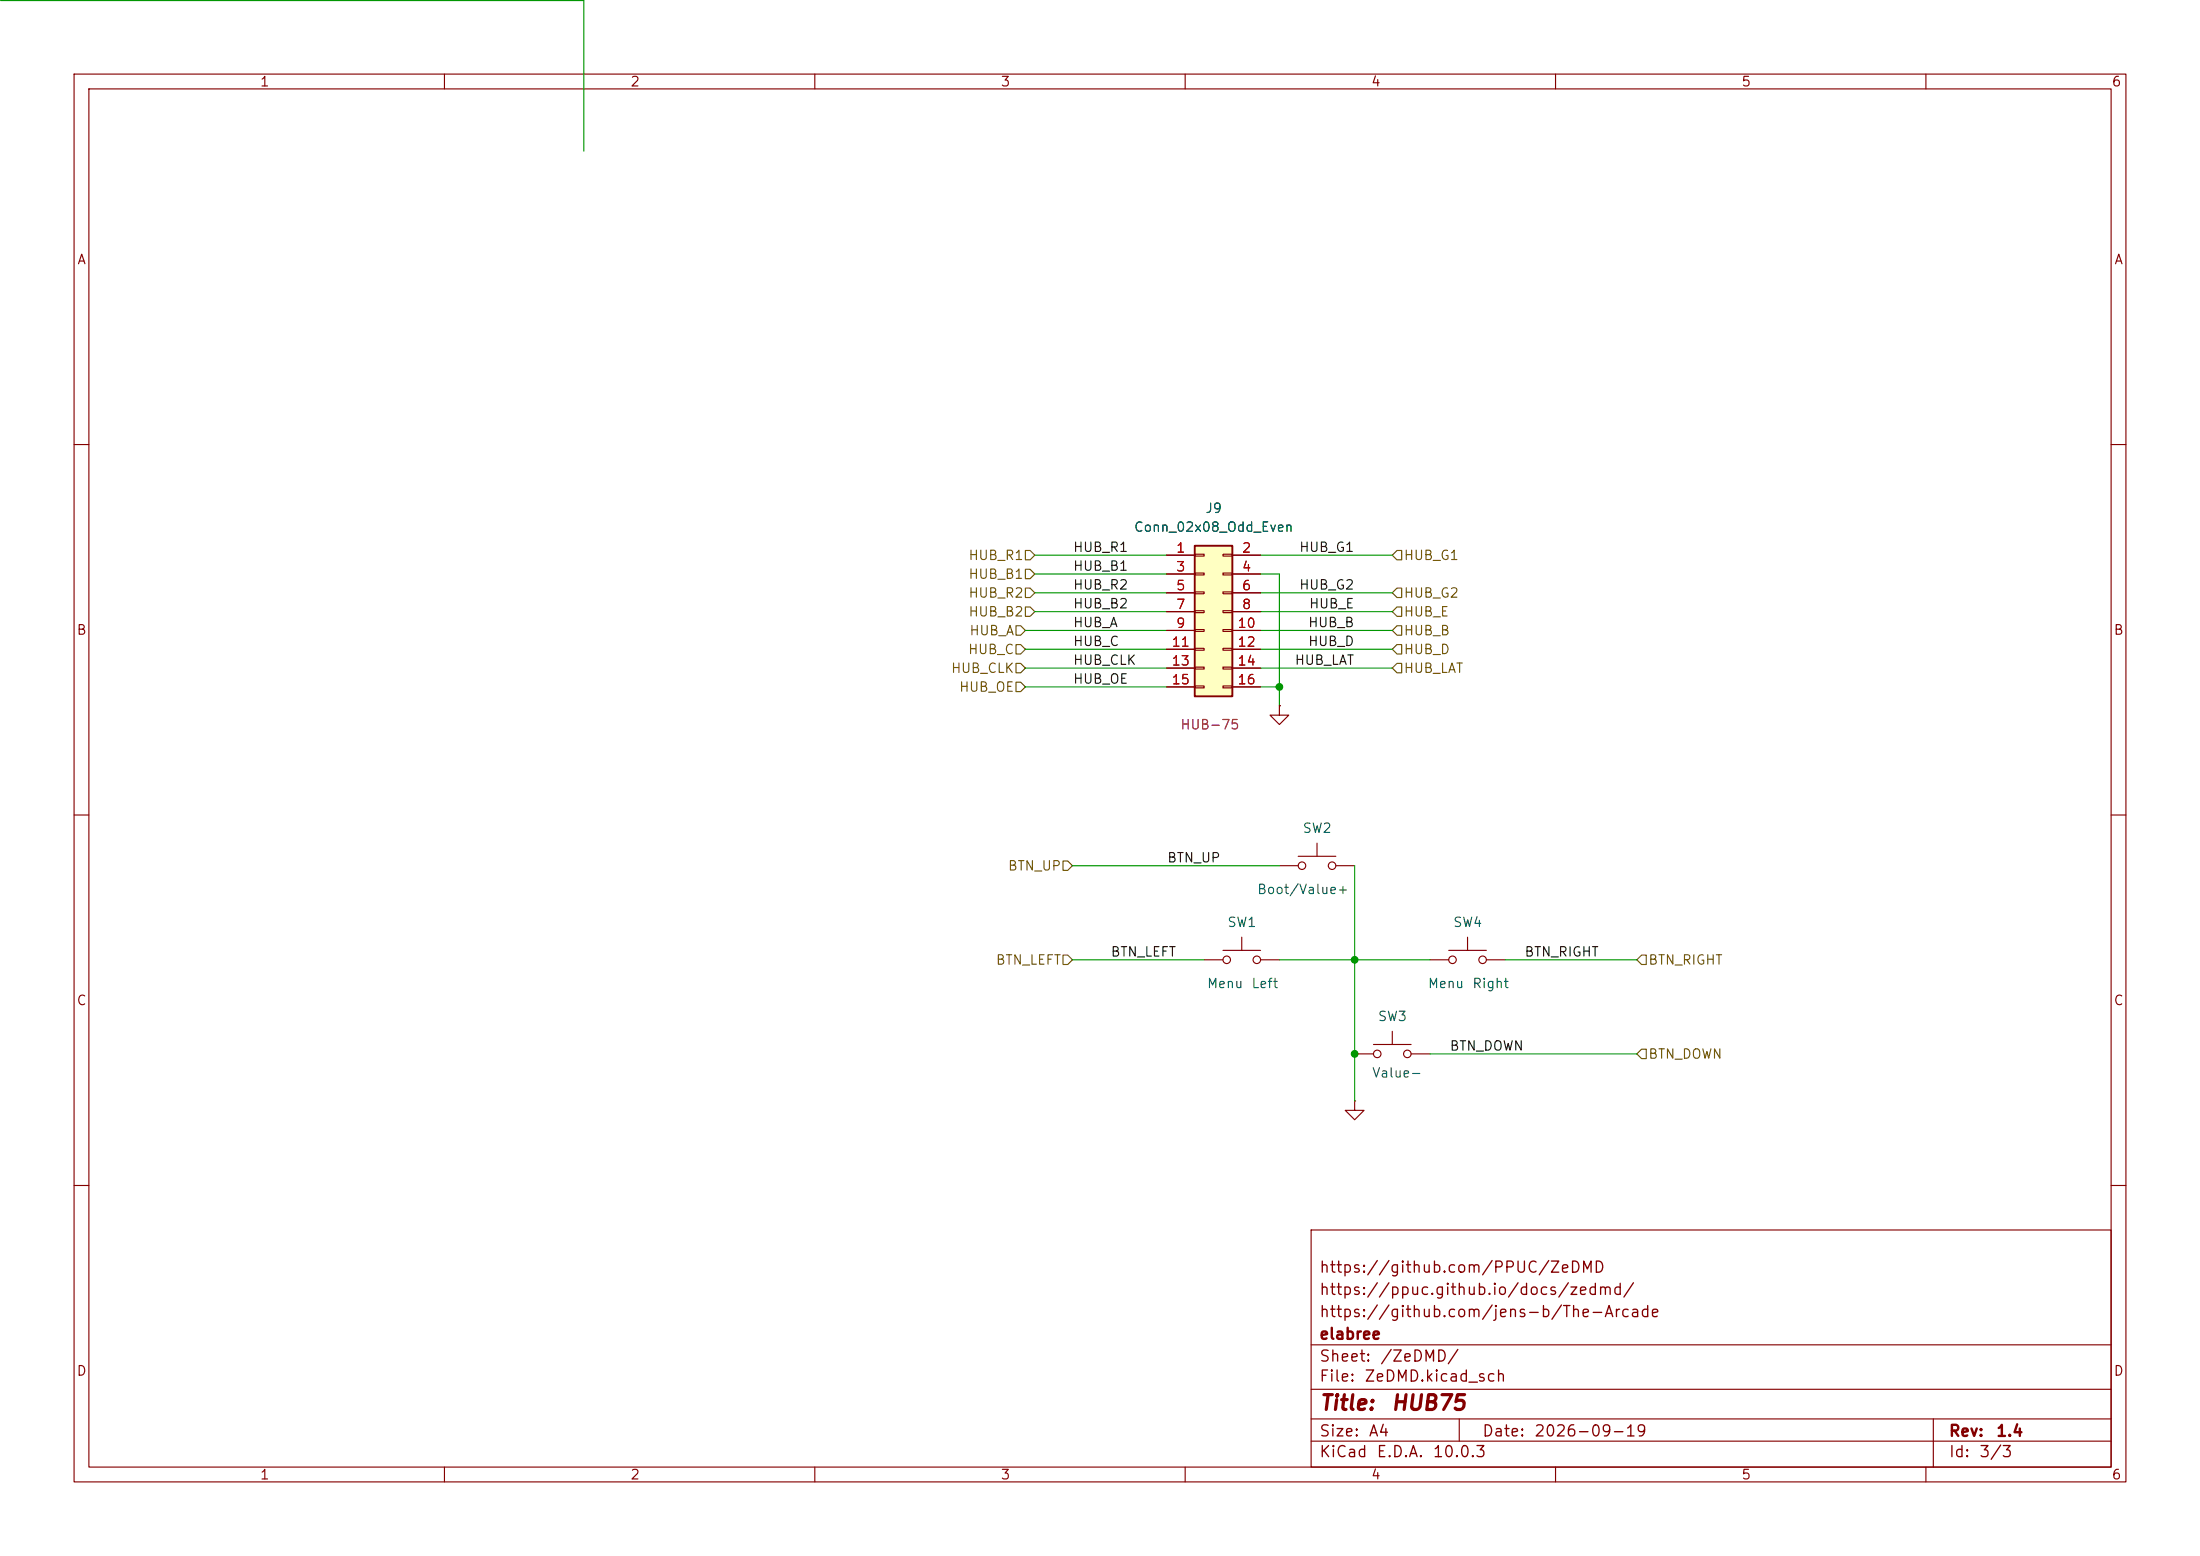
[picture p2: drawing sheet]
(kicad_sch
 (version 20260306)
 (generator "eeschema")
 (generator_version "10.0")
 (paper "A4")
 (title_block
  (title "HUB75")
  (date "2026-09-19")
  (rev "1.4")
  (company "elabree")
  (comment 1 "https://github.com/jens-b/The-Arcade")
  (comment 2 "https://ppuc.github.io/docs/zedmd/")
  (comment 3 "https://github.com/PPUC/ZeDMD"))
 (lib_symbols
  (symbol "Connector_Generic:Conn_02x08_Odd_Even"
   (pin_names
    (offset 1.016) (hide yes)) (exclude_from_sim no) (in_bom yes) (on_board yes)
   (in_pos_files yes)
   (duplicate_pin_numbers_are_jumpers no)
   (property "Reference" "J" (at 1.27 10.16 0) (show_name no) (do_not_autoplace no) (effects (font (size 1.27 1.27))))
   (property "Value" "Conn_02x08_Odd_Even" (at 1.27 -12.7 0) (show_name no) (do_not_autoplace no) (effects (font (size 1.27 1.27))))
   (property "Footprint" "" (at 0 0 0) (show_name no) (do_not_autoplace no) (hide yes) (effects (font (size 1.27 1.27))))
   (property "Datasheet" "" (at 0 0 0) (show_name no) (do_not_autoplace no) (hide yes) (effects (font (size 1.27 1.27))))
   (property "Description" "Generic connector, double row, 02x08, odd/even pin numbering scheme (row 1 odd numbers, row 2 even numbers), script generated (kicad-library-utils/schlib/autogen/connector/)" (at 0 0 0) (show_name no) (do_not_autoplace no) (hide yes) (effects (font (size 1.27 1.27))))
   (symbol "Conn_02x08_Odd_Even_1_1"
    (rectangle (start -1.27 8.89) (end 3.81 -11.43) (stroke (width 0.254) (type default)) (fill (type background)))
    (rectangle (start -1.27 7.747) (end 0 7.493) (stroke (width 0.1524) (type default)) (fill (type none)))
    (rectangle (start -1.27 5.207) (end 0 4.953) (stroke (width 0.1524) (type default)) (fill (type none)))
    (rectangle (start -1.27 2.667) (end 0 2.413) (stroke (width 0.1524) (type default)) (fill (type none)))
    (rectangle (start -1.27 0.127) (end 0 -0.127) (stroke (width 0.1524) (type default)) (fill (type none)))
    (rectangle (start -1.27 -2.413) (end 0 -2.667) (stroke (width 0.1524) (type default)) (fill (type none)))
    (rectangle (start -1.27 -4.953) (end 0 -5.207) (stroke (width 0.1524) (type default)) (fill (type none)))
    (rectangle (start -1.27 -7.493) (end 0 -7.747) (stroke (width 0.1524) (type default)) (fill (type none)))
    (rectangle (start -1.27 -10.033) (end 0 -10.287) (stroke (width 0.1524) (type default)) (fill (type none)))
    (rectangle (start 3.81 7.747) (end 2.54 7.493) (stroke (width 0.1524) (type default)) (fill (type none)))
    (rectangle (start 3.81 5.207) (end 2.54 4.953) (stroke (width 0.1524) (type default)) (fill (type none)))
    (rectangle (start 3.81 2.667) (end 2.54 2.413) (stroke (width 0.1524) (type default)) (fill (type none)))
    (rectangle (start 3.81 0.127) (end 2.54 -0.127) (stroke (width 0.1524) (type default)) (fill (type none)))
    (rectangle (start 3.81 -2.413) (end 2.54 -2.667) (stroke (width 0.1524) (type default)) (fill (type none)))
    (rectangle (start 3.81 -4.953) (end 2.54 -5.207) (stroke (width 0.1524) (type default)) (fill (type none)))
    (rectangle (start 3.81 -7.493) (end 2.54 -7.747) (stroke (width 0.1524) (type default)) (fill (type none)))
    (rectangle (start 3.81 -10.033) (end 2.54 -10.287) (stroke (width 0.1524) (type default)) (fill (type none)))
    (pin passive line (at -5.08 7.62 0) (length 3.81) (name "Pin_1" (effects (font (size 1.27 1.27)))) (number "1" (effects (font (size 1.27 1.27)))))
    (pin passive line (at 7.62 7.62 180) (length 3.81) (name "Pin_2" (effects (font (size 1.27 1.27)))) (number "2" (effects (font (size 1.27 1.27)))))
    (pin passive line (at -5.08 5.08 0) (length 3.81) (name "Pin_3" (effects (font (size 1.27 1.27)))) (number "3" (effects (font (size 1.27 1.27)))))
    (pin passive line (at 7.62 5.08 180) (length 3.81) (name "Pin_4" (effects (font (size 1.27 1.27)))) (number "4" (effects (font (size 1.27 1.27)))))
    (pin passive line (at -5.08 2.54 0) (length 3.81) (name "Pin_5" (effects (font (size 1.27 1.27)))) (number "5" (effects (font (size 1.27 1.27)))))
    (pin passive line (at 7.62 2.54 180) (length 3.81) (name "Pin_6" (effects (font (size 1.27 1.27)))) (number "6" (effects (font (size 1.27 1.27)))))
    (pin passive line (at -5.08 0 0) (length 3.81) (name "Pin_7" (effects (font (size 1.27 1.27)))) (number "7" (effects (font (size 1.27 1.27)))))
    (pin passive line (at 7.62 0 180) (length 3.81) (name "Pin_8" (effects (font (size 1.27 1.27)))) (number "8" (effects (font (size 1.27 1.27)))))
    (pin passive line (at -5.08 -2.54 0) (length 3.81) (name "Pin_9" (effects (font (size 1.27 1.27)))) (number "9" (effects (font (size 1.27 1.27)))))
    (pin passive line (at 7.62 -2.54 180) (length 3.81) (name "Pin_10" (effects (font (size 1.27 1.27)))) (number "10" (effects (font (size 1.27 1.27)))))
    (pin passive line (at -5.08 -5.08 0) (length 3.81) (name "Pin_11" (effects (font (size 1.27 1.27)))) (number "11" (effects (font (size 1.27 1.27)))))
    (pin passive line (at 7.62 -5.08 180) (length 3.81) (name "Pin_12" (effects (font (size 1.27 1.27)))) (number "12" (effects (font (size 1.27 1.27)))))
    (pin passive line (at -5.08 -7.62 0) (length 3.81) (name "Pin_13" (effects (font (size 1.27 1.27)))) (number "13" (effects (font (size 1.27 1.27)))))
    (pin passive line (at 7.62 -7.62 180) (length 3.81) (name "Pin_14" (effects (font (size 1.27 1.27)))) (number "14" (effects (font (size 1.27 1.27)))))
    (pin passive line (at -5.08 -10.16 0) (length 3.81) (name "Pin_15" (effects (font (size 1.27 1.27)))) (number "15" (effects (font (size 1.27 1.27)))))
    (pin passive line (at 7.62 -10.16 180) (length 3.81) (name "Pin_16" (effects (font (size 1.27 1.27)))) (number "16" (effects (font (size 1.27 1.27))))))
   (embedded_fonts no))
  (symbol "Switch:SW_Push"
   (pin_numbers (hide yes))
   (pin_names
    (offset 1.016) (hide yes)) (exclude_from_sim no) (in_bom yes) (on_board yes)
   (in_pos_files yes)
   (duplicate_pin_numbers_are_jumpers no)
   (property "Reference" "SW" (at 1.27 2.54 0) (show_name no) (do_not_autoplace no) (effects (font (size 1.27 1.27)) (justify left)))
   (property "Value" "SW_Push" (at 0 -1.524 0) (show_name no) (do_not_autoplace no) (effects (font (size 1.27 1.27))))
   (property "Footprint" "" (at 0 5.08 0) (show_name no) (do_not_autoplace no) (hide yes) (effects (font (size 1.27 1.27))))
   (property "Datasheet" "" (at 0 5.08 0) (show_name no) (do_not_autoplace no) (hide yes) (effects (font (size 1.27 1.27))))
   (property "Description" "Push button switch, generic, two pins" (at 0 0 0) (show_name no) (do_not_autoplace no) (hide yes) (effects (font (size 1.27 1.27))))
   (symbol "SW_Push_0_1"
    (circle (center -2.032 0) (radius 0.508) (stroke (width 0) (type default)) (fill (type none)))
    (polyline (pts (xy 0 1.27) (xy 0 3.048)) (stroke (width 0) (type default)) (fill (type none)))
    (circle (center 2.032 0) (radius 0.508) (stroke (width 0) (type default)) (fill (type none)))
    (polyline (pts (xy 2.54 1.27) (xy -2.54 1.27)) (stroke (width 0) (type default)) (fill (type none)))
    (pin passive line (at -5.08 0 0) (length 2.54) (name "1" (effects (font (size 1.27 1.27)))) (number "1" (effects (font (size 1.27 1.27)))))
    (pin passive line (at 5.08 0 180) (length 2.54) (name "2" (effects (font (size 1.27 1.27)))) (number "2" (effects (font (size 1.27 1.27))))))
   (embedded_fonts no))
  (symbol "power:GND"
   (power global)
   (pin_numbers (hide yes))
   (pin_names
    (offset 0) (hide yes)) (exclude_from_sim no) (in_bom yes) (on_board yes)
   (in_pos_files yes)
   (duplicate_pin_numbers_are_jumpers no)
   (property "Reference" "#PWR" (at 0 -6.35 0) (show_name no) (do_not_autoplace no) (hide yes) (effects (font (size 1.27 1.27))))
   (property "Value" "GND" (at 0 -3.81 0) (show_name no) (do_not_autoplace no) (effects (font (size 1.27 1.27))))
   (property "Footprint" "" (at 0 0 0) (show_name no) (do_not_autoplace no) (hide yes) (effects (font (size 1.27 1.27))))
   (property "Datasheet" "" (at 0 0 0) (show_name no) (do_not_autoplace no) (hide yes) (effects (font (size 1.27 1.27))))
   (property "Description" "Power symbol creates a global label with name \"GND\" , ground" (at 0 0 0) (show_name no) (do_not_autoplace no) (hide yes) (effects (font (size 1.27 1.27))))
   (symbol "GND_0_1"
    (polyline (pts (xy 0 0) (xy 0 -1.27) (xy 1.27 -1.27) (xy 0 -2.54) (xy -1.27 -1.27) (xy 0 -1.27)) (stroke (width 0) (type default)) (fill (type none))))
   (symbol "GND_1_1"
    (pin power_in line (at 0 0 270) (length 0) (name "" (effects (font (size 1.27 1.27)))) (number "1" (effects (font (size 1.27 1.27))))))
   (embedded_fonts no)))
 (junction
  (at 182.88 129.54)
  (diameter 0)
  (color 0 0 0 0))
 (junction
  (at 172.72 92.71)
  (diameter 0)
  (color 0 0 0 0))
 (junction
  (at 182.88 142.24)
  (diameter 0)
  (color 0 0 0 0))
 (wire
  (pts (xy 170.18 92.71) (xy 172.72 92.71))
  (stroke (width 0) (type default)))
 (wire
  (pts (xy 172.72 92.71) (xy 172.72 95.25))
  (stroke (width 0) (type default)))
 (wire
  (pts (xy 0.0762 0.0762) (xy 78.8162 0.0762))
  (stroke (width 0) (type default)))
 (wire
  (pts (xy 138.43 85.09) (xy 157.48 85.09))
  (stroke (width 0) (type default)))
 (wire
  (pts (xy 144.78 129.54) (xy 162.56 129.54))
  (stroke (width 0) (type default)))
 (wire
  (pts (xy 139.7 77.47) (xy 157.48 77.47))
  (stroke (width 0) (type default)))
 (wire
  (pts (xy 203.2 129.54) (xy 220.98 129.54))
  (stroke (width 0) (type default)))
 (wire
  (pts (xy 139.7 74.93) (xy 157.48 74.93))
  (stroke (width 0) (type default)))
 (wire
  (pts (xy 170.18 90.17) (xy 187.96 90.17))
  (stroke (width 0) (type default)))
 (wire
  (pts (xy 170.18 87.63) (xy 187.96 87.63))
  (stroke (width 0) (type default)))
 (wire
  (pts (xy 138.43 90.17) (xy 157.48 90.17))
  (stroke (width 0) (type default)))
 (wire
  (pts (xy 172.72 77.47) (xy 172.72 92.71))
  (stroke (width 0) (type default)))
 (wire
  (pts (xy 172.72 129.54) (xy 182.88 129.54))
  (stroke (width 0) (type default)))
 (wire
  (pts (xy 182.88 129.54) (xy 182.88 142.24))
  (stroke (width 0) (type default)))
 (wire
  (pts (xy 138.43 92.71) (xy 157.48 92.71))
  (stroke (width 0) (type default)))
 (wire
  (pts (xy 170.18 85.09) (xy 187.96 85.09))
  (stroke (width 0) (type default)))
 (wire
  (pts (xy 170.18 82.55) (xy 187.96 82.55))
  (stroke (width 0) (type default)))
 (wire
  (pts (xy 144.78 116.84) (xy 172.72 116.84))
  (stroke (width 0) (type default)))
 (wire
  (pts (xy 170.18 74.93) (xy 187.96 74.93))
  (stroke (width 0) (type default)))
 (wire
  (pts (xy 139.7 82.55) (xy 157.48 82.55))
  (stroke (width 0) (type default)))
 (wire
  (pts (xy 139.7 80.01) (xy 157.48 80.01))
  (stroke (width 0) (type default)))
 (wire
  (pts (xy 78.8162 0.0762) (xy 78.8162 20.3962))
  (stroke (width 0) (type default)))
 (wire
  (pts (xy 182.88 142.24) (xy 182.88 148.59))
  (stroke (width 0) (type default)))
 (wire
  (pts (xy 182.88 116.84) (xy 182.88 129.54))
  (stroke (width 0) (type default)))
 (wire
  (pts (xy 170.18 80.01) (xy 187.96 80.01))
  (stroke (width 0) (type default)))
 (wire
  (pts (xy 193.04 142.24) (xy 220.98 142.24))
  (stroke (width 0) (type default)))
 (wire
  (pts (xy 170.18 77.47) (xy 172.72 77.47))
  (stroke (width 0) (type default)))
 (wire
  (pts (xy 182.88 129.54) (xy 193.04 129.54))
  (stroke (width 0) (type default)))
 (wire
  (pts (xy 138.43 87.63) (xy 157.48 87.63))
  (stroke (width 0) (type default)))
 (label "HUB_OE"
  (at 144.78 92.71 0)
  (effects (font (size 1.27 1.27)) (justify left bottom)))
 (label "HUB_E"
  (at 182.88 82.55 180)
  (effects (font (size 1.27 1.27)) (justify right bottom)))
 (label "HUB_G2"
  (at 182.88 80.01 180)
  (effects (font (size 1.27 1.27)) (justify right bottom)))
 (label "BTN_UP"
  (at 157.48 116.84 0)
  (effects (font (size 1.27 1.27)) (justify left bottom)))
 (label "HUB_B1"
  (at 144.78 77.47 0)
  (effects (font (size 1.27 1.27)) (justify left bottom)))
 (label "HUB_B2"
  (at 144.78 82.55 0)
  (effects (font (size 1.27 1.27)) (justify left bottom)))
 (label "BTN_RIGHT"
  (at 215.9 129.54 180)
  (effects (font (size 1.27 1.27)) (justify right bottom)))
 (label "HUB_B"
  (at 182.88 85.09 180)
  (effects (font (size 1.27 1.27)) (justify right bottom)))
 (label "HUB_C"
  (at 144.78 87.63 0)
  (effects (font (size 1.27 1.27)) (justify left bottom)))
 (label "HUB_CLK"
  (at 144.78 90.17 0)
  (effects (font (size 1.27 1.27)) (justify left bottom)))
 (label "HUB_D"
  (at 182.88 87.63 180)
  (effects (font (size 1.27 1.27)) (justify right bottom)))
 (label "HUB_A"
  (at 144.78 85.09 0)
  (effects (font (size 1.27 1.27)) (justify left bottom)))
 (label "HUB_R2"
  (at 144.78 80.01 0)
  (effects (font (size 1.27 1.27)) (justify left bottom)))
 (label "HUB_G1"
  (at 182.88 74.93 180)
  (effects (font (size 1.27 1.27)) (justify right bottom)))
 (label "BTN_DOWN"
  (at 205.74 142.24 180)
  (effects (font (size 1.27 1.27)) (justify right bottom)))
 (label "HUB_LAT"
  (at 182.88 90.17 180)
  (effects (font (size 1.27 1.27)) (justify right bottom)))
 (label "BTN_LEFT"
  (at 149.86 129.54 0)
  (effects (font (size 1.27 1.27)) (justify left bottom)))
 (label "HUB_R1"
  (at 144.78 74.93 0)
  (effects (font (size 1.27 1.27)) (justify left bottom)))
 (hierarchical_label "HUB_G2"
  (shape input)
  (at 187.96 80.01 0)
  (effects (font (size 1.27 1.27)) (justify left)))
 (hierarchical_label "HUB_R1"
  (shape input)
  (at 139.7 74.93 180)
  (effects (font (size 1.27 1.27)) (justify right)))
 (hierarchical_label "HUB_G1"
  (shape input)
  (at 187.96 74.93 0)
  (effects (font (size 1.27 1.27)) (justify left)))
 (hierarchical_label "HUB_OE"
  (shape input)
  (at 138.43 92.71 180)
  (effects (font (size 1.27 1.27)) (justify right)))
 (hierarchical_label "HUB_CLK"
  (shape input)
  (at 138.43 90.17 180)
  (effects (font (size 1.27 1.27)) (justify right)))
 (hierarchical_label "BTN_RIGHT"
  (shape input)
  (at 220.98 129.54 0)
  (effects (font (size 1.27 1.27)) (justify left)))
 (hierarchical_label "HUB_B2"
  (shape input)
  (at 139.7 82.55 180)
  (effects (font (size 1.27 1.27)) (justify right)))
 (hierarchical_label "HUB_D"
  (shape input)
  (at 187.96 87.63 0)
  (effects (font (size 1.27 1.27)) (justify left)))
 (hierarchical_label "HUB_R2"
  (shape input)
  (at 139.7 80.01 180)
  (effects (font (size 1.27 1.27)) (justify right)))
 (hierarchical_label "HUB_B"
  (shape input)
  (at 187.96 85.09 0)
  (effects (font (size 1.27 1.27)) (justify left)))
 (hierarchical_label "HUB_LAT"
  (shape input)
  (at 187.96 90.17 0)
  (effects (font (size 1.27 1.27)) (justify left)))
 (hierarchical_label "BTN_DOWN"
  (shape input)
  (at 220.98 142.24 0)
  (effects (font (size 1.27 1.27)) (justify left)))
 (hierarchical_label "HUB_B1"
  (shape input)
  (at 139.7 77.47 180)
  (effects (font (size 1.27 1.27)) (justify right)))
 (hierarchical_label "HUB_C"
  (shape input)
  (at 138.43 87.63 180)
  (effects (font (size 1.27 1.27)) (justify right)))
 (hierarchical_label "BTN_UP"
  (shape input)
  (at 144.78 116.84 180)
  (effects (font (size 1.27 1.27)) (justify right)))
 (hierarchical_label "HUB_E"
  (shape input)
  (at 187.96 82.55 0)
  (effects (font (size 1.27 1.27)) (justify left)))
 (hierarchical_label "BTN_LEFT"
  (shape input)
  (at 144.78 129.54 180)
  (effects (font (size 1.27 1.27)) (justify right)))
 (hierarchical_label "HUB_A"
  (shape input)
  (at 138.43 85.09 180)
  (effects (font (size 1.27 1.27)) (justify right)))
 (symbol
  (lib_id "Switch:SW_Push")
  (at 177.8 116.84 0)
  (unit 1)
  (body_style 1)
  (exclude_from_sim no)
  (in_bom yes)
  (on_board yes)
  (in_pos_files yes)
  (dnp no)
  (property "Reference" "SW2" (at 177.8 111.76 0) (show_name no) (do_not_autoplace no) (effects (font (size 1.27 1.27))))
  (property "Value" "Boot/Value+" (at 175.895 120.015 0) (show_name no) (do_not_autoplace no) (effects (font (size 1.27 1.27))))
  (property "Footprint" "Button_Switch_THT:SW_PUSH_6mm" (at 177.8 111.76 0) (hide yes) (show_name no) (do_not_autoplace no) (effects (font (size 1.27 1.27))))
  (property "Datasheet" "" (at 177.8 111.76 0) (hide yes) (show_name no) (do_not_autoplace no) (effects (font (size 1.27 1.27))))
  (property "Description" "Tactile Pushbutton Switch Momentary 4pin 6*6*6mm" (at 177.8 116.84 0) (hide yes) (show_name no) (do_not_autoplace no) (effects (font (size 1.27 1.27))))
  (property "LCSC" "" (at 177.8 116.84 0) (hide yes) (show_name no) (do_not_autoplace no) (effects (font (size 1.27 1.27))))
  (property "Pmax" "" (at 177.8 116.84 0) (hide yes) (show_name no) (do_not_autoplace no) (effects (font (size 1.27 1.27))))
  (property "Power" "" (at 177.8 116.84 0) (hide yes) (show_name no) (do_not_autoplace no) (effects (font (size 1.27 1.27))))
  (property "Sim.Device" "" (at 177.8 116.84 0) (hide yes) (show_name no) (do_not_autoplace no) (effects (font (size 1.27 1.27))))
  (property "Sim.Pins" "" (at 177.8 116.84 0) (hide yes) (show_name no) (do_not_autoplace no) (effects (font (size 1.27 1.27))))
  (property "Tolerance" "" (at 177.8 116.84 0) (hide yes) (show_name no) (do_not_autoplace no) (effects (font (size 1.27 1.27))))
  (property "Vf" "" (at 177.8 116.84 0) (hide yes) (show_name no) (do_not_autoplace no) (effects (font (size 1.27 1.27))))
  (property "Vmax" "" (at 177.8 116.84 0) (hide yes) (show_name no) (do_not_autoplace no) (effects (font (size 1.27 1.27))))
  (property "Voltage" "" (at 177.8 116.84 0) (hide yes) (show_name no) (do_not_autoplace no) (effects (font (size 1.27 1.27))))
  (pin "2")
  (pin "1"))
 (symbol
  (lib_id "Switch:SW_Push")
  (at 198.12 129.54 0)
  (mirror y)
  (unit 1)
  (body_style 1)
  (exclude_from_sim no)
  (in_bom yes)
  (on_board yes)
  (in_pos_files yes)
  (dnp no)
  (property "Reference" "SW4" (at 198.12 124.46 0) (show_name no) (do_not_autoplace no) (effects (font (size 1.27 1.27))))
  (property "Value" "Menu Right" (at 198.12 132.715 0) (show_name no) (do_not_autoplace no) (effects (font (size 1.27 1.27))))
  (property "Footprint" "Button_Switch_THT:SW_PUSH_6mm" (at 198.12 124.46 0) (hide yes) (show_name no) (do_not_autoplace no) (effects (font (size 1.27 1.27))))
  (property "Datasheet" "" (at 198.12 124.46 0) (hide yes) (show_name no) (do_not_autoplace no) (effects (font (size 1.27 1.27))))
  (property "Description" "Tactile Pushbutton Switch Momentary 4pin 6*6*6mm" (at 198.12 129.54 0) (hide yes) (show_name no) (do_not_autoplace no) (effects (font (size 1.27 1.27))))
  (property "LCSC" "" (at 198.12 129.54 0) (hide yes) (show_name no) (do_not_autoplace no) (effects (font (size 1.27 1.27))))
  (property "Pmax" "" (at 198.12 129.54 0) (hide yes) (show_name no) (do_not_autoplace no) (effects (font (size 1.27 1.27))))
  (property "Power" "" (at 198.12 129.54 0) (hide yes) (show_name no) (do_not_autoplace no) (effects (font (size 1.27 1.27))))
  (property "Sim.Device" "" (at 198.12 129.54 0) (hide yes) (show_name no) (do_not_autoplace no) (effects (font (size 1.27 1.27))))
  (property "Sim.Pins" "" (at 198.12 129.54 0) (hide yes) (show_name no) (do_not_autoplace no) (effects (font (size 1.27 1.27))))
  (property "Tolerance" "" (at 198.12 129.54 0) (hide yes) (show_name no) (do_not_autoplace no) (effects (font (size 1.27 1.27))))
  (property "Vf" "" (at 198.12 129.54 0) (hide yes) (show_name no) (do_not_autoplace no) (effects (font (size 1.27 1.27))))
  (property "Vmax" "" (at 198.12 129.54 0) (hide yes) (show_name no) (do_not_autoplace no) (effects (font (size 1.27 1.27))))
  (property "Voltage" "" (at 198.12 129.54 0) (hide yes) (show_name no) (do_not_autoplace no) (effects (font (size 1.27 1.27))))
  (pin "2")
  (pin "1"))
 (symbol
  (lib_id "Switch:SW_Push")
  (at 187.96 142.24 0)
  (mirror y)
  (unit 1)
  (body_style 1)
  (exclude_from_sim no)
  (in_bom yes)
  (on_board yes)
  (in_pos_files yes)
  (dnp no)
  (property "Reference" "SW3" (at 187.96 137.16 0) (show_name no) (do_not_autoplace no) (effects (font (size 1.27 1.27))))
  (property "Value" "Value-" (at 188.595 144.78 0) (show_name no) (do_not_autoplace no) (effects (font (size 1.27 1.27))))
  (property "Footprint" "Button_Switch_THT:SW_PUSH_6mm" (at 187.96 137.16 0) (hide yes) (show_name no) (do_not_autoplace no) (effects (font (size 1.27 1.27))))
  (property "Datasheet" "" (at 187.96 137.16 0) (hide yes) (show_name no) (do_not_autoplace no) (effects (font (size 1.27 1.27))))
  (property "Description" "Tactile Pushbutton Switch Momentary 4pin 6*6*6mm" (at 187.96 142.24 0) (hide yes) (show_name no) (do_not_autoplace no) (effects (font (size 1.27 1.27))))
  (property "LCSC" "" (at 187.96 142.24 0) (hide yes) (show_name no) (do_not_autoplace no) (effects (font (size 1.27 1.27))))
  (property "Pmax" "" (at 187.96 142.24 0) (hide yes) (show_name no) (do_not_autoplace no) (effects (font (size 1.27 1.27))))
  (property "Power" "" (at 187.96 142.24 0) (hide yes) (show_name no) (do_not_autoplace no) (effects (font (size 1.27 1.27))))
  (property "Sim.Device" "" (at 187.96 142.24 0) (hide yes) (show_name no) (do_not_autoplace no) (effects (font (size 1.27 1.27))))
  (property "Sim.Pins" "" (at 187.96 142.24 0) (hide yes) (show_name no) (do_not_autoplace no) (effects (font (size 1.27 1.27))))
  (property "Tolerance" "" (at 187.96 142.24 0) (hide yes) (show_name no) (do_not_autoplace no) (effects (font (size 1.27 1.27))))
  (property "Vf" "" (at 187.96 142.24 0) (hide yes) (show_name no) (do_not_autoplace no) (effects (font (size 1.27 1.27))))
  (property "Vmax" "" (at 187.96 142.24 0) (hide yes) (show_name no) (do_not_autoplace no) (effects (font (size 1.27 1.27))))
  (property "Voltage" "" (at 187.96 142.24 0) (hide yes) (show_name no) (do_not_autoplace no) (effects (font (size 1.27 1.27))))
  (pin "2")
  (pin "1"))
 (symbol
  (lib_id "Switch:SW_Push")
  (at 167.64 129.54 0)
  (unit 1)
  (body_style 1)
  (exclude_from_sim no)
  (in_bom yes)
  (on_board yes)
  (in_pos_files yes)
  (dnp no)
  (property "Reference" "SW1" (at 167.64 124.46 0) (show_name no) (do_not_autoplace no) (effects (font (size 1.27 1.27))))
  (property "Value" "Menu Left" (at 167.64 132.715 0) (show_name no) (do_not_autoplace no) (effects (font (size 1.27 1.27))))
  (property "Footprint" "Button_Switch_THT:SW_PUSH_6mm" (at 167.64 124.46 0) (hide yes) (show_name no) (do_not_autoplace no) (effects (font (size 1.27 1.27))))
  (property "Datasheet" "" (at 167.64 124.46 0) (hide yes) (show_name no) (do_not_autoplace no) (effects (font (size 1.27 1.27))))
  (property "Description" "Tactile Pushbutton Switch Momentary 4pin 6*6*6mm" (at 167.64 129.54 0) (hide yes) (show_name no) (do_not_autoplace no) (effects (font (size 1.27 1.27))))
  (property "LCSC" "" (at 167.64 129.54 0) (hide yes) (show_name no) (do_not_autoplace no) (effects (font (size 1.27 1.27))))
  (property "Pmax" "" (at 167.64 129.54 0) (hide yes) (show_name no) (do_not_autoplace no) (effects (font (size 1.27 1.27))))
  (property "Power" "" (at 167.64 129.54 0) (hide yes) (show_name no) (do_not_autoplace no) (effects (font (size 1.27 1.27))))
  (property "Sim.Device" "" (at 167.64 129.54 0) (hide yes) (show_name no) (do_not_autoplace no) (effects (font (size 1.27 1.27))))
  (property "Sim.Pins" "" (at 167.64 129.54 0) (hide yes) (show_name no) (do_not_autoplace no) (effects (font (size 1.27 1.27))))
  (property "Tolerance" "" (at 167.64 129.54 0) (hide yes) (show_name no) (do_not_autoplace no) (effects (font (size 1.27 1.27))))
  (property "Vf" "" (at 167.64 129.54 0) (hide yes) (show_name no) (do_not_autoplace no) (effects (font (size 1.27 1.27))))
  (property "Vmax" "" (at 167.64 129.54 0) (hide yes) (show_name no) (do_not_autoplace no) (effects (font (size 1.27 1.27))))
  (property "Voltage" "" (at 167.64 129.54 0) (hide yes) (show_name no) (do_not_autoplace no) (effects (font (size 1.27 1.27))))
  (pin "2")
  (pin "1"))
 (symbol
  (lib_id "power:GND")
  (at 172.72 95.25 0)
  (unit 1)
  (body_style 1)
  (exclude_from_sim no)
  (in_bom yes)
  (on_board yes)
  (in_pos_files yes)
  (dnp no)
  (fields_autoplaced yes)
  (property "Reference" "#PWR09" (at 172.72 101.6 0) (hide yes) (show_name no) (do_not_autoplace no) (effects (font (size 1.27 1.27))))
  (property "Value" "GND" (at 172.72 100.33 0) (hide yes) (show_name no) (do_not_autoplace no) (effects (font (size 1.27 1.27))))
  (property "Footprint" "" (at 172.72 95.25 0) (hide yes) (show_name no) (do_not_autoplace no) (effects (font (size 1.27 1.27))))
  (property "Datasheet" "" (at 172.72 95.25 0) (hide yes) (show_name no) (do_not_autoplace no) (effects (font (size 1.27 1.27))))
  (property "Description" "Power symbol creates a global label with name \"GND\" , ground" (at 172.72 95.25 0) (hide yes) (show_name no) (do_not_autoplace no) (effects (font (size 1.27 1.27))))
  (pin "1"))
 (symbol
  (lib_id "Connector_Generic:Conn_02x08_Odd_Even")
  (at 162.56 82.55 0)
  (unit 1)
  (body_style 1)
  (exclude_from_sim no)
  (in_bom yes)
  (on_board yes)
  (in_pos_files yes)
  (dnp no)
  (property "Reference" "J9" (at 163.83 68.58 0) (show_name no) (do_not_autoplace no) (effects (font (size 1.27 1.27))))
  (property "Value" "Conn_02x08_Odd_Even" (at 163.83 71.12 0) (show_name no) (do_not_autoplace no) (effects (font (size 1.27 1.27))))
  (property "Footprint" "Connector_IDC:IDC-Header_2x08_P2.54mm_Vertical" (at 162.56 82.55 0) (hide yes) (show_name no) (do_not_autoplace no) (effects (font (size 1.27 1.27))))
  (property "Datasheet" "" (at 162.56 82.55 0) (hide yes) (show_name no) (do_not_autoplace no) (effects (font (size 1.27 1.27))))
  (property "Description" "2x8p IDC Boxed Header, vertical, P=2.54mm" (at 162.56 82.55 0) (hide yes) (show_name no) (do_not_autoplace no) (effects (font (size 1.27 1.27))))
  (property "LCSC" "" (at 162.56 82.55 0) (hide yes) (show_name no) (do_not_autoplace no) (effects (font (size 1.27 1.27))))
  (property "JLCPCB Rotation Offset" "270" (at 162.56 82.55 0) (hide yes) (show_name no) (do_not_autoplace no) (effects (font (size 1.27 1.27))))
  (property "Pmax" "" (at 162.56 82.55 0) (hide yes) (show_name no) (do_not_autoplace no) (effects (font (size 1.27 1.27))))
  (property "Power" "" (at 162.56 82.55 0) (hide yes) (show_name no) (do_not_autoplace no) (effects (font (size 1.27 1.27))))
  (property "Sim.Device" "" (at 162.56 82.55 0) (hide yes) (show_name no) (do_not_autoplace no) (effects (font (size 1.27 1.27))))
  (property "Sim.Pins" "" (at 162.56 82.55 0) (hide yes) (show_name no) (do_not_autoplace no) (effects (font (size 1.27 1.27))))
  (property "Tolerance" "" (at 162.56 82.55 0) (hide yes) (show_name no) (do_not_autoplace no) (effects (font (size 1.27 1.27))))
  (property "Vf" "" (at 162.56 82.55 0) (hide yes) (show_name no) (do_not_autoplace no) (effects (font (size 1.27 1.27))))
  (property "Vmax" "" (at 162.56 82.55 0) (hide yes) (show_name no) (do_not_autoplace no) (effects (font (size 1.27 1.27))))
  (property "Voltage" "" (at 162.56 82.55 0) (hide yes) (show_name no) (do_not_autoplace no) (effects (font (size 1.27 1.27))))
  (property "Function" "HUB-75" (at 163.322 97.79 0) (show_name no) (do_not_autoplace no) (effects (font (size 1.27 1.27))))
  (pin "6")
  (pin "16")
  (pin "2")
  (pin "11")
  (pin "4")
  (pin "7")
  (pin "15")
  (pin "10")
  (pin "3")
  (pin "12")
  (pin "9")
  (pin "14")
  (pin "13")
  (pin "1")
  (pin "5")
  (pin "8"))
 (symbol
  (lib_id "power:GND")
  (at 182.88 148.59 0)
  (unit 1)
  (body_style 1)
  (exclude_from_sim no)
  (in_bom yes)
  (on_board yes)
  (in_pos_files yes)
  (dnp no)
  (fields_autoplaced yes)
  (property "Reference" "#PWR010" (at 182.88 154.94 0) (hide yes) (show_name no) (do_not_autoplace no) (effects (font (size 1.27 1.27))))
  (property "Value" "GND" (at 182.88 153.67 0) (hide yes) (show_name no) (do_not_autoplace no) (effects (font (size 1.27 1.27))))
  (property "Footprint" "" (at 182.88 148.59 0) (hide yes) (show_name no) (do_not_autoplace no) (effects (font (size 1.27 1.27))))
  (property "Datasheet" "" (at 182.88 148.59 0) (hide yes) (show_name no) (do_not_autoplace no) (effects (font (size 1.27 1.27))))
  (property "Description" "Power symbol creates a global label with name \"GND\" , ground" (at 182.88 148.59 0) (hide yes) (show_name no) (do_not_autoplace no) (effects (font (size 1.27 1.27))))
  (pin "1")))
